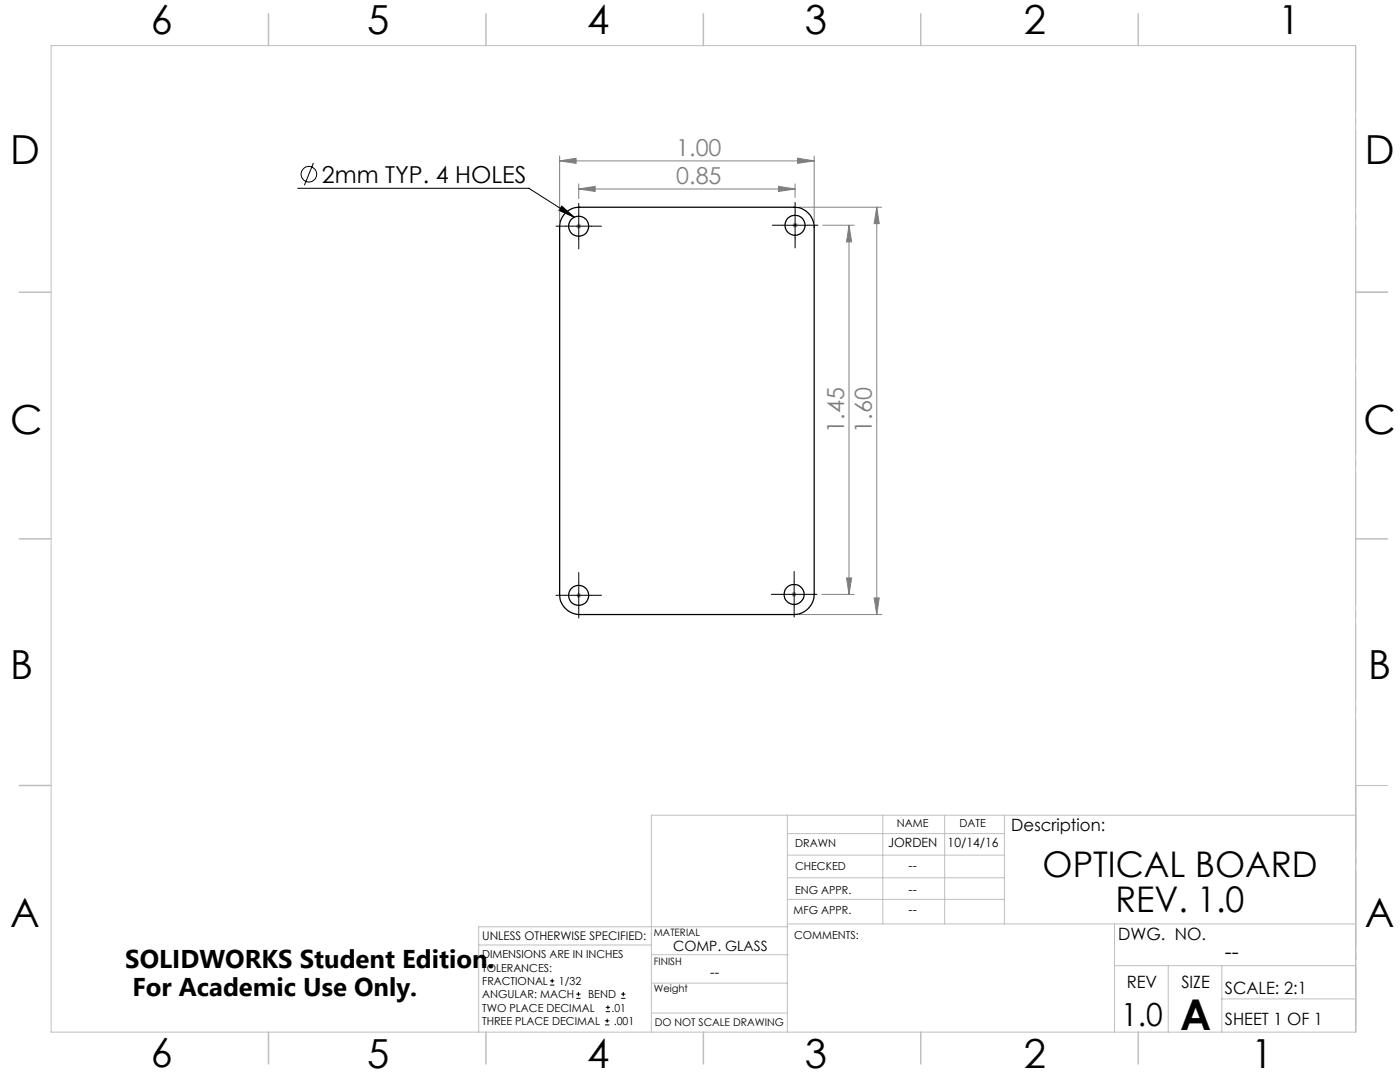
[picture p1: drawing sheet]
<svg xmlns="http://www.w3.org/2000/svg" width="279mm" height="216mm" viewBox="0 0 279 216" stroke-linecap="round" stroke-linejoin="round" font-family="sans-serif">
<g fill="none" stroke="#000" stroke-width=".2">
<path d="M59.4 37.6h46.2l9 5.8M62.5 32.5l-1.8 4.5M112.1 41.1l2.5 2.3-3.1-1.4zM156.1 44.9h5.1M158.7 42.4v5.1M109.8 196.6h.8M109.8 195.7h.8M110.2 195.3v.8M115 199.2h.9M115 198.4h.9M115.4 197.9v.9M124 199.2h.8"/>
<path d="M124 198.4h.8M124.4 197.9v.9M120.8 204.5h.8M120.8 203.7h.8M120.9 201.9h.8M120.9 201h.8M121.2 203.3v.8M121.3 200.6v.8"/>
<circle cx="61.7" cy="34.8" r="1.56"/>
</g>
<g fill="none" stroke="#808080" stroke-width=".2">
<path d="M111.7 32.1l3.3-.5v1zM111.7 31.1v13.2M111.7 32.1h50.8M115.5 37.7l3.3-.5v1zM115.5 36.7v2.9M115.5 37.7h43.2M155.4 37.2l3.3 .5-3.3 .5zM158.7 36.7v2.7M159.2 31.6l3.3 .5-3.3 .5zM162.5 31.1v13.2M115 45.2h1M115.1 44.8l.8 .7"/>
<path d="M115.5 44.6v1M115.9 44.8l-.8 .7M158.2 44.9h1M158.3 44.6l.7 .7M158.7 44.5v.9M159 44.6l-.7 .7M159.5 41.3h16.5M164.2 44.9h6.3M169.4 44.9l.6 3.4h-1.1zM169.4 44.9v73.7M175 41.3l.5 3.3h-1.1zM175 41.3v81.3"/>
<path d="M115 118.8h1M115.1 118.5l.8 .7M115.5 118.3v1M115.9 118.5l-.8 .7M158 118.6h1M158.1 118.3l.7 .7M158.5 118.1v1M158.8 118.3l-.7 .7M164 118.6h6.5M168.9 115.3h1.1l-.6 3.3zM174.4 119.3h1.1l-.5 3.3zM159.5 122.6h16.5"/>
</g>
<path d="M270.6 9.1v49.2M270.6 58.3v49.2M270.6 107.5v49.2M270.6 156.7v49.2" fill="none" stroke="#c0c0c0" stroke-width=".2" stroke-dasharray="15.2 1.3 1.3 1.3" stroke-dashoffset="2.1"/>
<g fill="none" stroke="#c0c0c0" stroke-width=".2">
<path d="M10.2 9.1h260.3v196.9h-260.3zM270.5 58.3h6.4M270.5 156.7h6.4M157.1 162.7v43.3M157.1 175.2h43.3M157.1 170.6h43.3M157.1 166.3h43.3M157.1 179.5h43.3M176.2 162.7v21.7M188.5 162.7v21.7M200.4 162.7v21.7M270.6 162.7h-140.6v43.3"/>
<path d="M95.5 188.6h34.5M130 196.2h27.1M130 190.5h27.3M157.1 184.4h113.4M157.2 184.9h-61.7v21.1M222.4 184.4v21.6M222.4 192.7h48.1M233.2 192.7v13.3M243.8 199.3h26.7M243.8 192.7v13.3M130 202.1h27.1"/>
</g>
<g fill="none" stroke="#c0c0c0" stroke-width=".3">
<path d="M53.6 2.8v6.3M97 2.8v6.3M140.4 2.8v6.3M183.8 2.8v6.3M227.2 2.8v6.3M3.8 58.3h6.4M270.5 58.3h6.4M3.8 107.5h6.4M270.5 107.5h6.4M3.8 156.7h6.4M53.6 206v6.3M97 206v6.3"/>
<path d="M140.4 206v6.3M183.8 206v6.3M227.2 206v6.3"/>
</g>
<g fill="none" stroke="#000" stroke-width=".2" stroke-dasharray="15.2 1.3 1.3 1.3">
<path d="M113 45.1h-2M115.5 45.1v-2.5M115.5 45.1h-2.5M115.5 45.1v2.6M115.5 45.1h2.5M115.5 42.6v-2M115.5 47.7v2M118 45.1h2M156.1 44.9h-2M158.7 42.4v-2M158.7 47.5v2M161.2 44.9h2"/>
<path d="M113 118.8h-2M115.5 118.8v-2.6M115.5 118.8h-2.5M115.5 118.8v2.5M115.5 118.8h2.5M115.5 116.2v-2M118 118.8h2M156 118.6h-2M158.5 118.6v-2.5M158.5 118.6h-2.5M158.5 118.6v2.5M158.5 118.6h2.5"/>
<path d="M158.5 116.1v-2M161 118.6h2M115.5 121.3v2M158.5 121.1v2"/>
</g>
<g fill="#808080">
<path d="M115.5 37.7l3.3-.5v1zM155.4 37.2l3.3 .5-3.3 .5zM111.7 32.1l3.3-.5v1zM159.2 31.6l3.3 .5-3.3 .5z"/>
<path d="M168.9 115.3h1.1l-.6 3.3zM169.4 44.9l.6 3.4h-1.1z"/>
<path d="M175 41.3l.5 3.3h-1.1zM174.4 119.3h1.1l-.5 3.3z"/>
</g>
<path d="M112.1 41.1l2.5 2.3-3.1-1.4z" fill="#000"/>
<g fill="none" stroke="#000" stroke-width=".25">
<path d="M112.9 42.5l.8-.6a3.5 3.5 0 0 1 2-.6h42.8a4 4 0 0 1 4 4v73.3a4.1 4.1 0 0 1-4 4h-42.8a4 4 0 0 1-4-4v-73.3a3.8 3.8 0 0 1 1.2-2.8z"/>
<circle cx="115.5" cy="45.1" r="2"/>
<circle cx="158.7" cy="45" r="2"/>
<circle cx="115.5" cy="118.8" r="2"/>
<circle cx="158.5" cy="118.6" r="2"/>
</g>
<text font-size="8.5" x="235.5" y="205.4">A</text>
<g font-size="8">
<text x="30.1" y="6.8">6</text>
<text x="73.3" y="6.9">5</text>
<text x="117.2" y="6.9">4</text>
<text x="160.6" y="6.9">3</text>
<text x="204.3" y="6.9">2</text>
<text x="255.1" y="6.9">1</text>
<text x="2.1" y="32.7">D</text>
<text x="272.4" y="32.7">D</text>
<text x="2.1" y="86.5">C</text>
<text x="272.1" y="86.5">C</text>
<text x="2.1" y="135.6">B</text>
<text x="273.1" y="135.6">B</text>
<text x="2.1" y="185.1">A</text>
<text x="272.4" y="185.1">A</text>
<text x="30.1" y="212.9">6</text>
<text x="73.3" y="213">5</text>
<text x="117.2" y="213">4</text>
<text x="160.6" y="213">3</text>
<text x="204.3" y="213">2</text>
<text x="249.7" y="213">1</text>
</g>
<g font-size="7.1">
<text x="208.1" y="174.9">OPTICAL BOARD</text>
<text x="222.6" y="182">REV. 1.0</text>
</g>
<text font-size="6.3" x="223.7" y="204.6">1.0</text>
<g font-size="5.1">
<text x="25" y="193.2">SOLIDWORKS Student Edition.</text>
<text x="26.4" y="198.8">For Academic Use Only.</text>
</g>
<g font-size="4.7" fill="#808080">
<text x="135" y="31.1">1.00</text>
<text x="135" y="36.7">0.85</text>
<text x="168.5" y="86.3" transform="rotate(-90 168.5 86.3)">1.45</text>
<text x="174" y="86.3" transform="rotate(-90 174 86.3)">1.60</text>
</g>
<text font-size="4.7" x="64.2" y="36.5">2mm TYP. 4 HOLES</text>
<text font-size="4.2" x="244.4" y="191.4">--</text>
<g font-size="3.4">
<text x="201.8" y="165.9">Description:</text>
<text x="223.2" y="187.6">DWG. NO.</text>
<text x="224.9" y="197.2">REV</text>
<text x="235.8" y="197.2">SIZE</text>
<text x="244.4" y="198.4">SCALE: 2:1</text>
<text x="244.4" y="204.6">SHEET 1 OF 1</text>
</g>
<g font-size="2.8">
<text x="134.4" y="189.7">COMP. GLASS</text>
<text x="141.7" y="194.9">--</text>
</g>
<g font-size="2.5">
<text x="177.2" y="169">JORDEN</text>
<text x="181.3" y="173.5">--</text>
<text x="189.1" y="169">10/14/16</text>
<text x="181.3" y="178.3">--</text>
<text x="181.3" y="182.3">--</text>
</g>
<text font-size="2.4" x="96.2" y="187.5">UNLESS OTHERWISE SPECIFIED:</text>
<g font-size="2.2">
<text x="179" y="165.1">NAME</text>
<text x="191.5" y="165.1">DATE</text>
<text x="158.7" y="169">DRAWN</text>
<text x="158.7" y="173.5">CHECKED</text>
<text x="158.7" y="178.3">ENG APPR.</text>
<text x="158.4" y="182.4">MFG APPR.</text>
<text x="96.2" y="191.2">DIMENSIONS ARE IN INCHES</text>
<text x="158.5" y="187.4">COMMENTS:</text>
<text x="96.2" y="193.9">TOLERANCES:</text>
<text x="96.2" y="196.5">FRACTIONAL</text>
<text x="111.5" y="196.5">1/32</text>
<text x="96.2" y="201.8">TWO PLACE DECIMAL</text>
<text x="96.2" y="199.2">ANGULAR: MACH</text>
<text x="117.4" y="199.2">BEND</text>
<text x="122.1" y="201.8">.01</text>
<text x="96.2" y="204.5">THREE PLACE DECIMAL</text>
<text x="122.5" y="204.5">.001</text>
</g>
<text font-size="2.1" x="130.7" y="204.6">DO NOT SCALE DRAWING</text>
<g font-size="2">
<text x="130.5" y="186.8">MATERIAL</text>
<text x="130.5" y="192.5">FINISH</text>
<text x="130.5" y="198">Weight</text>
</g>
</svg>
